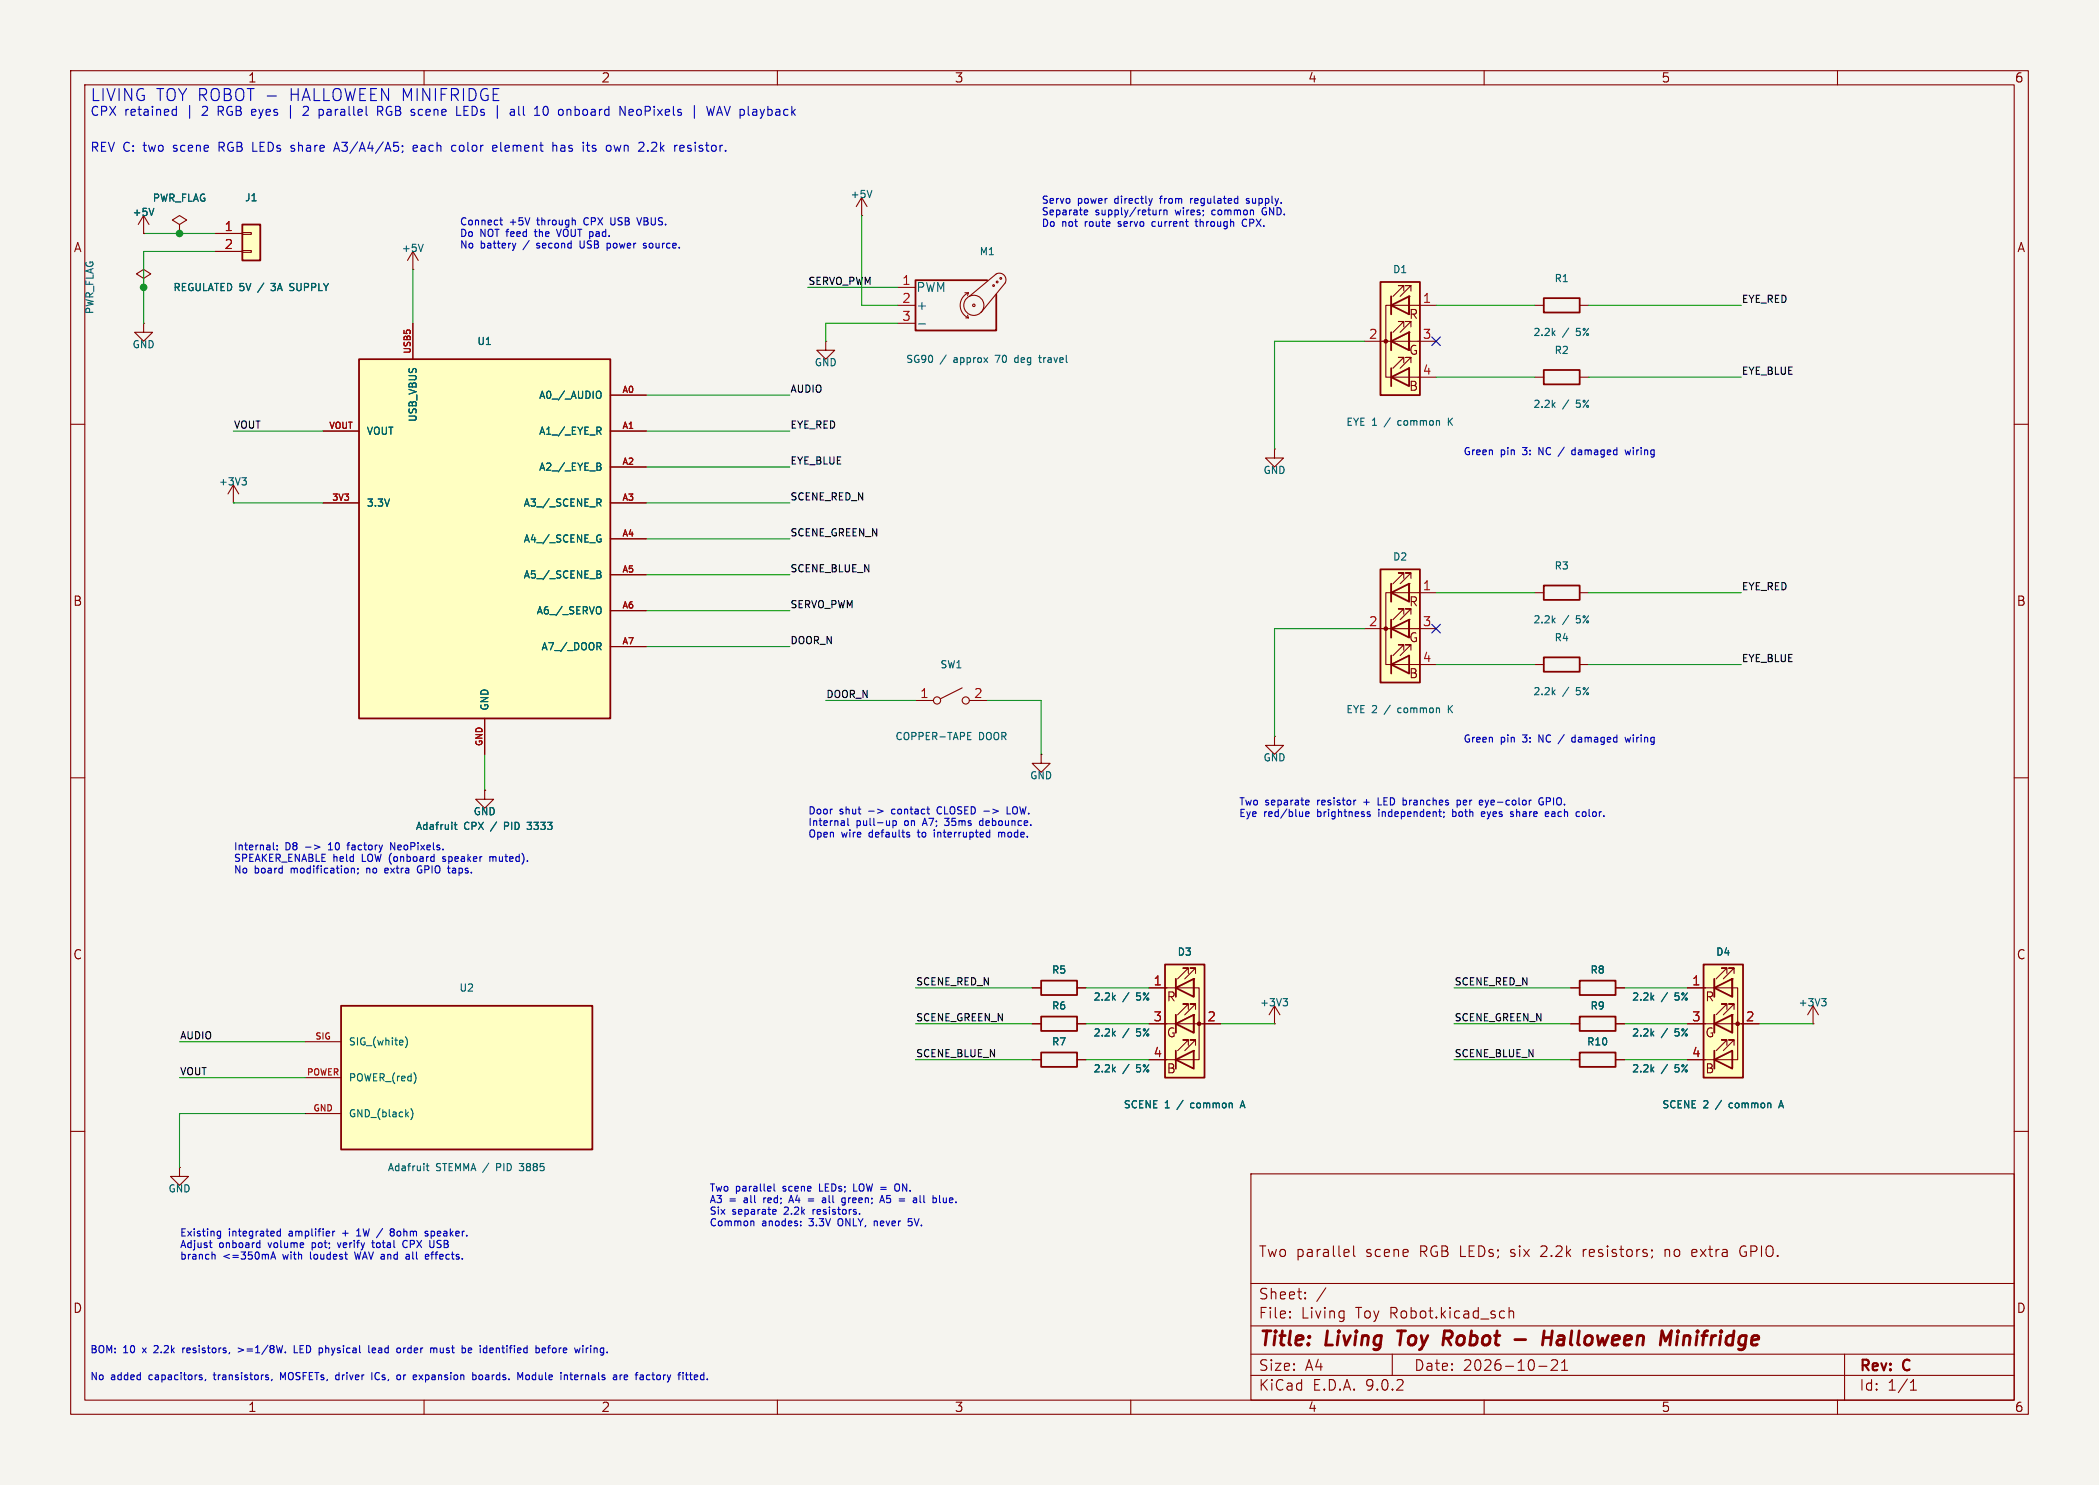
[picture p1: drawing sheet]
(kicad_sch (version 20250114) (generator "eeschema") (paper "A4") (title_block (title "Living Toy Robot - Halloween Minifridge") (date "2026-10-21") (rev "C") (comment 1 "Two parallel scene RGB LEDs; six 2.2k resistors; no extra GPIO."))
(lib_symbols
(symbol "Device:R"
  (pin_numbers (hide yes))
  (pin_names
   (offset 0))
  (exclude_from_sim no)
  (in_bom yes)
  (on_board yes)
  (property "Reference" "R" (at 2.032 0 90) (effects (font (size 1.27 1.27))))
  (property "Value" "R" (at 0 0 90) (effects (font (size 1.27 1.27))))
  (property "Footprint" "" (at -1.778 0 90) (effects (font (size 1.27 1.27)) (hide yes)))
  (property "Datasheet" "~" (at 0 0 0) (effects (font (size 1.27 1.27)) (hide yes)))
  (property "Description" "Resistor" (at 0 0 0) (effects (font (size 1.27 1.27)) (hide yes)))
  (symbol "R_0_1"
   (rectangle (start -1.016 -2.54) (end 1.016 2.54) (stroke (width 0.254) (type default)) (fill (type none))))
  (symbol "R_1_1"
   (pin passive line (at 0 3.81 270) (length 1.27) (name "~" (effects (font (size 1.27 1.27)))) (number "1" (effects (font (size 1.27 1.27)))))
   (pin passive line (at 0 -3.81 90) (length 1.27) (name "~" (effects (font (size 1.27 1.27)))) (number "2" (effects (font (size 1.27 1.27))))))
  (embedded_fonts no))
(symbol "Device:LED_RKGB"
  (pin_names
   (offset 0) (hide yes))
  (exclude_from_sim no)
  (in_bom yes)
  (on_board yes)
  (property "Reference" "D" (at 0 9.398 0) (effects (font (size 1.27 1.27))))
  (property "Value" "LED_RKGB" (at 0 -8.89 0) (effects (font (size 1.27 1.27))))
  (property "Footprint" "" (at 0 -1.27 0) (effects (font (size 1.27 1.27)) (hide yes)))
  (property "Datasheet" "~" (at 0 -1.27 0) (effects (font (size 1.27 1.27)) (hide yes)))
  (property "Description" "RGB LED, red/cathode/green/blue" (at 0 0 0) (effects (font (size 1.27 1.27)) (hide yes)))
  (symbol "LED_RKGB_0_0"
   (text "R" (at 1.905 3.81 0) (effects (font (size 1.27 1.27))))
   (text "G" (at 1.905 -1.27 0) (effects (font (size 1.27 1.27))))
   (text "B" (at 1.905 -6.35 0) (effects (font (size 1.27 1.27)))))
  (symbol "LED_RKGB_0_1"
   (circle (center -2.032 0) (radius 0.254) (stroke (width 0) (type default)) (fill (type outline)))
   (polyline (pts (xy -1.27 6.35) (xy -1.27 3.81)) (stroke (width 0.254) (type default)) (fill (type none)))
   (polyline (pts (xy -1.27 6.35) (xy -1.27 3.81) (xy -1.27 3.81)) (stroke (width 0) (type default)) (fill (type none)))
   (polyline (pts (xy -1.27 5.08) (xy 1.27 5.08)) (stroke (width 0) (type default)) (fill (type none)))
   (polyline (pts (xy -1.27 5.08) (xy -2.032 5.08) (xy -2.032 -5.08) (xy -1.016 -5.08)) (stroke (width 0) (type default)) (fill (type none)))
   (polyline (pts (xy -1.27 1.27) (xy -1.27 -1.27)) (stroke (width 0.254) (type default)) (fill (type none)))
   (polyline (pts (xy -1.27 1.27) (xy -1.27 -1.27) (xy -1.27 -1.27)) (stroke (width 0) (type default)) (fill (type none)))
   (polyline (pts (xy -1.27 0) (xy -2.54 0)) (stroke (width 0) (type default)) (fill (type none)))
   (polyline (pts (xy -1.27 -3.81) (xy -1.27 -6.35)) (stroke (width 0.254) (type default)) (fill (type none)))
   (polyline (pts (xy -1.27 -5.08) (xy 1.27 -5.08)) (stroke (width 0) (type default)) (fill (type none)))
   (polyline (pts (xy -1.016 6.35) (xy 0.508 7.874) (xy -0.254 7.874) (xy 0.508 7.874) (xy 0.508 7.112)) (stroke (width 0) (type default)) (fill (type none)))
   (polyline (pts (xy -1.016 1.27) (xy 0.508 2.794) (xy -0.254 2.794) (xy 0.508 2.794) (xy 0.508 2.032)) (stroke (width 0) (type default)) (fill (type none)))
   (polyline (pts (xy -1.016 -3.81) (xy 0.508 -2.286) (xy -0.254 -2.286) (xy 0.508 -2.286) (xy 0.508 -3.048)) (stroke (width 0) (type default)) (fill (type none)))
   (polyline (pts (xy 0 6.35) (xy 1.524 7.874) (xy 0.762 7.874) (xy 1.524 7.874) (xy 1.524 7.112)) (stroke (width 0) (type default)) (fill (type none)))
   (polyline (pts (xy 0 1.27) (xy 1.524 2.794) (xy 0.762 2.794) (xy 1.524 2.794) (xy 1.524 2.032)) (stroke (width 0) (type default)) (fill (type none)))
   (polyline (pts (xy 0 -3.81) (xy 1.524 -2.286) (xy 0.762 -2.286) (xy 1.524 -2.286) (xy 1.524 -3.048)) (stroke (width 0) (type default)) (fill (type none)))
   (polyline (pts (xy 1.27 6.35) (xy 1.27 3.81) (xy -1.27 5.08) (xy 1.27 6.35)) (stroke (width 0.254) (type default)) (fill (type none)))
   (rectangle (start 1.27 6.35) (end 1.27 6.35) (stroke (width 0) (type default)) (fill (type none)))
   (polyline (pts (xy 1.27 5.08) (xy 2.54 5.08)) (stroke (width 0) (type default)) (fill (type none)))
   (rectangle (start 1.27 3.81) (end 1.27 6.35) (stroke (width 0) (type default)) (fill (type none)))
   (polyline (pts (xy 1.27 1.27) (xy 1.27 -1.27) (xy -1.27 0) (xy 1.27 1.27)) (stroke (width 0.254) (type default)) (fill (type none)))
   (rectangle (start 1.27 1.27) (end 1.27 1.27) (stroke (width 0) (type default)) (fill (type none)))
   (polyline (pts (xy 1.27 0) (xy -1.27 0)) (stroke (width 0) (type default)) (fill (type none)))
   (polyline (pts (xy 1.27 0) (xy 2.54 0)) (stroke (width 0) (type default)) (fill (type none)))
   (rectangle (start 1.27 -1.27) (end 1.27 1.27) (stroke (width 0) (type default)) (fill (type none)))
   (polyline (pts (xy 1.27 -3.81) (xy 1.27 -6.35) (xy -1.27 -5.08) (xy 1.27 -3.81)) (stroke (width 0.254) (type default)) (fill (type none)))
   (polyline (pts (xy 1.27 -5.08) (xy 2.54 -5.08)) (stroke (width 0) (type default)) (fill (type none)))
   (rectangle (start 2.794 8.382) (end -2.794 -7.62) (stroke (width 0.254) (type default)) (fill (type background))))
  (symbol "LED_RKGB_1_1"
   (pin passive line (at -5.08 0 0) (length 2.54) (name "K" (effects (font (size 1.27 1.27)))) (number "2" (effects (font (size 1.27 1.27)))))
   (pin passive line (at 5.08 5.08 180) (length 2.54) (name "RA" (effects (font (size 1.27 1.27)))) (number "1" (effects (font (size 1.27 1.27)))))
   (pin passive line (at 5.08 0 180) (length 2.54) (name "GA" (effects (font (size 1.27 1.27)))) (number "3" (effects (font (size 1.27 1.27)))))
   (pin passive line (at 5.08 -5.08 180) (length 2.54) (name "BA" (effects (font (size 1.27 1.27)))) (number "4" (effects (font (size 1.27 1.27))))))
  (embedded_fonts no))
(symbol "Device:LED_RAGB"
  (pin_names
   (offset 0) (hide yes))
  (exclude_from_sim no)
  (in_bom yes)
  (on_board yes)
  (property "Reference" "D" (at 0 9.398 0) (effects (font (size 1.27 1.27))))
  (property "Value" "LED_RAGB" (at 0 -8.89 0) (effects (font (size 1.27 1.27))))
  (property "Footprint" "" (at 0 -1.27 0) (effects (font (size 1.27 1.27)) (hide yes)))
  (property "Datasheet" "~" (at 0 -1.27 0) (effects (font (size 1.27 1.27)) (hide yes)))
  (property "Description" "RGB LED, red/anode/green/blue" (at 0 0 0) (effects (font (size 1.27 1.27)) (hide yes)))
  (symbol "LED_RAGB_0_0"
   (text "R" (at -1.905 3.81 0) (effects (font (size 1.27 1.27))))
   (text "G" (at -1.905 -1.27 0) (effects (font (size 1.27 1.27))))
   (text "B" (at -1.905 -6.35 0) (effects (font (size 1.27 1.27)))))
  (symbol "LED_RAGB_0_1"
   (polyline (pts (xy -1.27 6.35) (xy -1.27 3.81)) (stroke (width 0.254) (type default)) (fill (type none)))
   (polyline (pts (xy -1.27 6.35) (xy -1.27 3.81) (xy -1.27 3.81)) (stroke (width 0) (type default)) (fill (type none)))
   (polyline (pts (xy -1.27 5.08) (xy -2.54 5.08)) (stroke (width 0) (type default)) (fill (type none)))
   (polyline (pts (xy -1.27 5.08) (xy 1.27 5.08)) (stroke (width 0) (type default)) (fill (type none)))
   (polyline (pts (xy -1.27 1.27) (xy -1.27 -1.27)) (stroke (width 0.254) (type default)) (fill (type none)))
   (polyline (pts (xy -1.27 1.27) (xy -1.27 -1.27) (xy -1.27 -1.27)) (stroke (width 0) (type default)) (fill (type none)))
   (polyline (pts (xy -1.27 0) (xy -2.54 0)) (stroke (width 0) (type default)) (fill (type none)))
   (polyline (pts (xy -1.27 -3.81) (xy -1.27 -6.35)) (stroke (width 0.254) (type default)) (fill (type none)))
   (polyline (pts (xy -1.27 -5.08) (xy -2.54 -5.08)) (stroke (width 0) (type default)) (fill (type none)))
   (polyline (pts (xy -1.27 -5.08) (xy 1.27 -5.08)) (stroke (width 0) (type default)) (fill (type none)))
   (polyline (pts (xy -1.016 6.35) (xy 0.508 7.874) (xy -0.254 7.874) (xy 0.508 7.874) (xy 0.508 7.112)) (stroke (width 0) (type default)) (fill (type none)))
   (polyline (pts (xy -1.016 1.27) (xy 0.508 2.794) (xy -0.254 2.794) (xy 0.508 2.794) (xy 0.508 2.032)) (stroke (width 0) (type default)) (fill (type none)))
   (polyline (pts (xy -1.016 -3.81) (xy 0.508 -2.286) (xy -0.254 -2.286) (xy 0.508 -2.286) (xy 0.508 -3.048)) (stroke (width 0) (type default)) (fill (type none)))
   (polyline (pts (xy 0 6.35) (xy 1.524 7.874) (xy 0.762 7.874) (xy 1.524 7.874) (xy 1.524 7.112)) (stroke (width 0) (type default)) (fill (type none)))
   (polyline (pts (xy 0 1.27) (xy 1.524 2.794) (xy 0.762 2.794) (xy 1.524 2.794) (xy 1.524 2.032)) (stroke (width 0) (type default)) (fill (type none)))
   (polyline (pts (xy 0 -3.81) (xy 1.524 -2.286) (xy 0.762 -2.286) (xy 1.524 -2.286) (xy 1.524 -3.048)) (stroke (width 0) (type default)) (fill (type none)))
   (polyline (pts (xy 1.27 6.35) (xy 1.27 3.81) (xy -1.27 5.08) (xy 1.27 6.35)) (stroke (width 0.254) (type default)) (fill (type none)))
   (rectangle (start 1.27 6.35) (end 1.27 6.35) (stroke (width 0) (type default)) (fill (type none)))
   (rectangle (start 1.27 3.81) (end 1.27 6.35) (stroke (width 0) (type default)) (fill (type none)))
   (polyline (pts (xy 1.27 1.27) (xy 1.27 -1.27) (xy -1.27 0) (xy 1.27 1.27)) (stroke (width 0.254) (type default)) (fill (type none)))
   (rectangle (start 1.27 1.27) (end 1.27 1.27) (stroke (width 0) (type default)) (fill (type none)))
   (polyline (pts (xy 1.27 0) (xy -1.27 0)) (stroke (width 0) (type default)) (fill (type none)))
   (polyline (pts (xy 1.27 0) (xy 2.54 0)) (stroke (width 0) (type default)) (fill (type none)))
   (rectangle (start 1.27 -1.27) (end 1.27 1.27) (stroke (width 0) (type default)) (fill (type none)))
   (polyline (pts (xy 1.27 -3.81) (xy 1.27 -6.35) (xy -1.27 -5.08) (xy 1.27 -3.81)) (stroke (width 0.254) (type default)) (fill (type none)))
   (polyline (pts (xy 1.27 -5.08) (xy 2.032 -5.08) (xy 2.032 5.08) (xy 1.27 5.08)) (stroke (width 0) (type default)) (fill (type none)))
   (circle (center 2.032 0) (radius 0.254) (stroke (width 0) (type default)) (fill (type outline)))
   (rectangle (start 2.794 8.382) (end -2.794 -7.62) (stroke (width 0.254) (type default)) (fill (type background))))
  (symbol "LED_RAGB_1_1"
   (pin passive line (at -5.08 5.08 0) (length 2.54) (name "RK" (effects (font (size 1.27 1.27)))) (number "1" (effects (font (size 1.27 1.27)))))
   (pin passive line (at -5.08 0 0) (length 2.54) (name "GK" (effects (font (size 1.27 1.27)))) (number "3" (effects (font (size 1.27 1.27)))))
   (pin passive line (at -5.08 -5.08 0) (length 2.54) (name "BK" (effects (font (size 1.27 1.27)))) (number "4" (effects (font (size 1.27 1.27)))))
   (pin passive line (at 5.08 0 180) (length 2.54) (name "A" (effects (font (size 1.27 1.27)))) (number "2" (effects (font (size 1.27 1.27))))))
  (embedded_fonts no))
(symbol "Motor:Motor_Servo"
  (pin_names
   (offset 0.0254))
  (exclude_from_sim no)
  (in_bom yes)
  (on_board yes)
  (property "Reference" "M" (at -5.08 4.445 0) (effects (font (size 1.27 1.27)) (justify left)))
  (property "Value" "Motor_Servo" (at -5.08 -4.064 0) (effects (font (size 1.27 1.27)) (justify left top)))
  (property "Footprint" "" (at 0 -4.826 0) (effects (font (size 1.27 1.27)) (hide yes)))
  (property "Datasheet" "http://forums.parallax.com/uploads/attachments/46831/74481.png" (at 0 -4.826 0) (effects (font (size 1.27 1.27)) (hide yes)))
  (property "Description" "Servo Motor (Futaba, HiTec, JR connector)" (at 0 0 0) (effects (font (size 1.27 1.27)) (hide yes)))
  (symbol "Motor_Servo_0_1"
   (polyline (pts (xy 2.413 1.778) (xy 1.905 1.778)) (stroke (width 0) (type default)) (fill (type none)))
   (polyline (pts (xy 2.413 1.778) (xy 2.286 1.397)) (stroke (width 0) (type default)) (fill (type none)))
   (polyline (pts (xy 2.413 -1.778) (xy 2.032 -1.778)) (stroke (width 0) (type default)) (fill (type none)))
   (polyline (pts (xy 2.413 -1.778) (xy 2.286 -1.397)) (stroke (width 0) (type default)) (fill (type none)))
   (arc (start 2.413 -1.778) (mid 1.2406 0) (end 2.413 1.778) (stroke (width 0) (type default)) (fill (type none)))
   (circle (center 3.175 0) (radius 0.1778) (stroke (width 0) (type default)) (fill (type none)))
   (circle (center 3.175 0) (radius 1.4224) (stroke (width 0) (type default)) (fill (type none)))
   (polyline (pts (xy 5.08 3.556) (xy -5.08 3.556) (xy -5.08 -3.556) (xy 6.35 -3.556) (xy 6.35 1.524)) (stroke (width 0.254) (type default)) (fill (type none)))
   (circle (center 5.969 2.794) (radius 0.127) (stroke (width 0) (type default)) (fill (type none)))
   (polyline (pts (xy 6.35 4.445) (xy 2.54 1.27)) (stroke (width 0) (type default)) (fill (type none)))
   (circle (center 6.477 3.302) (radius 0.127) (stroke (width 0) (type default)) (fill (type none)))
   (arc (start 6.35 4.445) (mid 7.4487 4.2737) (end 7.62 3.175) (stroke (width 0) (type default)) (fill (type none)))
   (circle (center 6.985 3.81) (radius 0.127) (stroke (width 0) (type default)) (fill (type none)))
   (polyline (pts (xy 7.62 3.175) (xy 4.191 -1.016)) (stroke (width 0) (type default)) (fill (type none))))
  (symbol "Motor_Servo_1_1"
   (pin passive line (at -7.62 2.54 0) (length 2.54) (name "PWM" (effects (font (size 1.27 1.27)))) (number "1" (effects (font (size 1.27 1.27)))))
   (pin passive line (at -7.62 0 0) (length 2.54) (name "+" (effects (font (size 1.27 1.27)))) (number "2" (effects (font (size 1.27 1.27)))))
   (pin passive line (at -7.62 -2.54 0) (length 2.54) (name "-" (effects (font (size 1.27 1.27)))) (number "3" (effects (font (size 1.27 1.27))))))
  (embedded_fonts no))
(symbol "Switch:SW_SPST"
  (pin_names
   (offset 0) (hide yes))
  (exclude_from_sim no)
  (in_bom yes)
  (on_board yes)
  (property "Reference" "SW" (at 0 3.175 0) (effects (font (size 1.27 1.27))))
  (property "Value" "SW_SPST" (at 0 -2.54 0) (effects (font (size 1.27 1.27))))
  (property "Footprint" "" (at 0 0 0) (effects (font (size 1.27 1.27)) (hide yes)))
  (property "Datasheet" "~" (at 0 0 0) (effects (font (size 1.27 1.27)) (hide yes)))
  (property "Description" "Single Pole Single Throw (SPST) switch" (at 0 0 0) (effects (font (size 1.27 1.27)) (hide yes)))
  (symbol "SW_SPST_0_0"
   (circle (center -2.032 0) (radius 0.508) (stroke (width 0) (type default)) (fill (type none)))
   (polyline (pts (xy -1.524 0.254) (xy 1.524 1.778)) (stroke (width 0) (type default)) (fill (type none)))
   (circle (center 2.032 0) (radius 0.508) (stroke (width 0) (type default)) (fill (type none))))
  (symbol "SW_SPST_1_1"
   (pin passive line (at -5.08 0 0) (length 2.54) (name "A" (effects (font (size 1.27 1.27)))) (number "1" (effects (font (size 1.27 1.27)))))
   (pin passive line (at 5.08 0 180) (length 2.54) (name "B" (effects (font (size 1.27 1.27)))) (number "2" (effects (font (size 1.27 1.27))))))
  (embedded_fonts no))
(symbol "power:GND"
  (power)
  (pin_numbers (hide yes))
  (pin_names
   (offset 0) (hide yes))
  (exclude_from_sim no)
  (in_bom yes)
  (on_board yes)
  (property "Reference" "#PWR" (at 0 -6.35 0) (effects (font (size 1.27 1.27)) (hide yes)))
  (property "Value" "GND" (at 0 -3.81 0) (effects (font (size 1.27 1.27))))
  (property "Footprint" "" (at 0 0 0) (effects (font (size 1.27 1.27)) (hide yes)))
  (property "Datasheet" "" (at 0 0 0) (effects (font (size 1.27 1.27)) (hide yes)))
  (property "Description" "Power symbol creates a global label with name \"GND\" , ground" (at 0 0 0) (effects (font (size 1.27 1.27)) (hide yes)))
  (symbol "GND_0_1"
   (polyline (pts (xy 0 0) (xy 0 -1.27) (xy 1.27 -1.27) (xy 0 -2.54) (xy -1.27 -1.27) (xy 0 -1.27)) (stroke (width 0) (type default)) (fill (type none))))
  (symbol "GND_1_1"
   (pin power_in line (at 0 0 270) (length 0) (name "~" (effects (font (size 1.27 1.27)))) (number "1" (effects (font (size 1.27 1.27))))))
  (embedded_fonts no))
(symbol "power:+3V3"
  (power)
  (pin_numbers (hide yes))
  (pin_names
   (offset 0) (hide yes))
  (exclude_from_sim no)
  (in_bom yes)
  (on_board yes)
  (property "Reference" "#PWR" (at 0 -3.81 0) (effects (font (size 1.27 1.27)) (hide yes)))
  (property "Value" "+3V3" (at 0 3.556 0) (effects (font (size 1.27 1.27))))
  (property "Footprint" "" (at 0 0 0) (effects (font (size 1.27 1.27)) (hide yes)))
  (property "Datasheet" "" (at 0 0 0) (effects (font (size 1.27 1.27)) (hide yes)))
  (property "Description" "Power symbol creates a global label with name \"+3V3\"" (at 0 0 0) (effects (font (size 1.27 1.27)) (hide yes)))
  (symbol "+3V3_0_1"
   (polyline (pts (xy -0.762 1.27) (xy 0 2.54)) (stroke (width 0) (type default)) (fill (type none)))
   (polyline (pts (xy 0 2.54) (xy 0.762 1.27)) (stroke (width 0) (type default)) (fill (type none)))
   (polyline (pts (xy 0 0) (xy 0 2.54)) (stroke (width 0) (type default)) (fill (type none))))
  (symbol "+3V3_1_1"
   (pin power_in line (at 0 0 90) (length 0) (name "~" (effects (font (size 1.27 1.27)))) (number "1" (effects (font (size 1.27 1.27))))))
  (embedded_fonts no))
(symbol "power:+5V"
  (power)
  (pin_numbers (hide yes))
  (pin_names
   (offset 0) (hide yes))
  (exclude_from_sim no)
  (in_bom yes)
  (on_board yes)
  (property "Reference" "#PWR" (at 0 -3.81 0) (effects (font (size 1.27 1.27)) (hide yes)))
  (property "Value" "+5V" (at 0 3.556 0) (effects (font (size 1.27 1.27))))
  (property "Footprint" "" (at 0 0 0) (effects (font (size 1.27 1.27)) (hide yes)))
  (property "Datasheet" "" (at 0 0 0) (effects (font (size 1.27 1.27)) (hide yes)))
  (property "Description" "Power symbol creates a global label with name \"+5V\"" (at 0 0 0) (effects (font (size 1.27 1.27)) (hide yes)))
  (symbol "+5V_0_1"
   (polyline (pts (xy -0.762 1.27) (xy 0 2.54)) (stroke (width 0) (type default)) (fill (type none)))
   (polyline (pts (xy 0 2.54) (xy 0.762 1.27)) (stroke (width 0) (type default)) (fill (type none)))
   (polyline (pts (xy 0 0) (xy 0 2.54)) (stroke (width 0) (type default)) (fill (type none))))
  (symbol "+5V_1_1"
   (pin power_in line (at 0 0 90) (length 0) (name "~" (effects (font (size 1.27 1.27)))) (number "1" (effects (font (size 1.27 1.27))))))
  (embedded_fonts no))
(symbol "power:PWR_FLAG"
  (power)
  (pin_numbers (hide yes))
  (pin_names
   (offset 0) (hide yes))
  (exclude_from_sim no)
  (in_bom yes)
  (on_board yes)
  (property "Reference" "#FLG" (at 0 1.905 0) (effects (font (size 1.27 1.27)) (hide yes)))
  (property "Value" "PWR_FLAG" (at 0 3.81 0) (effects (font (size 1.27 1.27))))
  (property "Footprint" "" (at 0 0 0) (effects (font (size 1.27 1.27)) (hide yes)))
  (property "Datasheet" "~" (at 0 0 0) (effects (font (size 1.27 1.27)) (hide yes)))
  (property "Description" "Special symbol for telling ERC where power comes from" (at 0 0 0) (effects (font (size 1.27 1.27)) (hide yes)))
  (symbol "PWR_FLAG_0_0"
   (pin power_out line (at 0 0 90) (length 0) (name "~" (effects (font (size 1.27 1.27)))) (number "1" (effects (font (size 1.27 1.27))))))
  (symbol "PWR_FLAG_0_1"
   (polyline (pts (xy 0 0) (xy 0 1.27) (xy -1.016 1.905) (xy 0 2.54) (xy 1.016 1.905) (xy 0 1.27)) (stroke (width 0) (type default)) (fill (type none))))
  (embedded_fonts no))
(symbol "Connector_Generic:Conn_01x02"
  (pin_names
   (offset 1.016) (hide yes))
  (exclude_from_sim no)
  (in_bom yes)
  (on_board yes)
  (property "Reference" "J" (at 0 2.54 0) (effects (font (size 1.27 1.27))))
  (property "Value" "Conn_01x02" (at 0 -5.08 0) (effects (font (size 1.27 1.27))))
  (property "Footprint" "" (at 0 0 0) (effects (font (size 1.27 1.27)) (hide yes)))
  (property "Datasheet" "~" (at 0 0 0) (effects (font (size 1.27 1.27)) (hide yes)))
  (property "Description" "Generic connector, single row, 01x02, script generated (kicad-library-utils/schlib/autogen/connector/)" (at 0 0 0) (effects (font (size 1.27 1.27)) (hide yes)))
  (symbol "Conn_01x02_1_1"
   (rectangle (start -1.27 1.27) (end 1.27 -3.81) (stroke (width 0.254) (type default)) (fill (type background)))
   (rectangle (start -1.27 0.127) (end 0 -0.127) (stroke (width 0.1524) (type default)) (fill (type none)))
   (rectangle (start -1.27 -2.413) (end 0 -2.667) (stroke (width 0.1524) (type default)) (fill (type none)))
   (pin passive line (at -5.08 0 0) (length 3.81) (name "Pin_1" (effects (font (size 1.27 1.27)))) (number "1" (effects (font (size 1.27 1.27)))))
   (pin passive line (at -5.08 -2.54 0) (length 3.81) (name "Pin_2" (effects (font (size 1.27 1.27)))) (number "2" (effects (font (size 1.27 1.27))))))
  (embedded_fonts no))
(symbol "LivingToyRobot:Circuit_Playground_Express" (pin_names (offset 1.016)) (in_bom yes) (on_board yes)
(property "Reference" "U" (at 0 28.4 0) (effects (font (size 1.27 1.27))))
(property "Value" "Circuit_Playground_Express" (at 0 -28.4 0) (effects (font (size 1.27 1.27))))
(symbol "Circuit_Playground_Express_0_1" (rectangle (start -17.78 25.4) (end 17.78 -25.4) (stroke (width 0.254) (type default)) (fill (type background))))
(symbol "Circuit_Playground_Express_1_1"
(pin power_in line (at -10.16 30.48 270) (length 5.08) (name "USB VBUS" (effects (font (size 1.016 1.016)))) (number "USB5" (effects (font (size 0.889 0.889)))))
(pin power_out line (at -22.86 5.08 0) (length 5.08) (name "3.3V" (effects (font (size 1.016 1.016)))) (number "3V3" (effects (font (size 0.889 0.889)))))
(pin power_out line (at -22.86 15.24 0) (length 5.08) (name "VOUT" (effects (font (size 1.016 1.016)))) (number "VOUT" (effects (font (size 0.889 0.889)))))
(pin power_in line (at 0 -30.48 90) (length 5.08) (name "GND" (effects (font (size 1.016 1.016)))) (number "GND" (effects (font (size 0.889 0.889)))))
(pin output line (at 22.86 20.32 180) (length 5.08) (name "A0 / AUDIO" (effects (font (size 1.016 1.016)))) (number "A0" (effects (font (size 0.889 0.889)))))
(pin output line (at 22.86 15.24 180) (length 5.08) (name "A1 / EYE_R" (effects (font (size 1.016 1.016)))) (number "A1" (effects (font (size 0.889 0.889)))))
(pin output line (at 22.86 10.16 180) (length 5.08) (name "A2 / EYE_B" (effects (font (size 1.016 1.016)))) (number "A2" (effects (font (size 0.889 0.889)))))
(pin output line (at 22.86 5.08 180) (length 5.08) (name "A3 / SCENE_R" (effects (font (size 1.016 1.016)))) (number "A3" (effects (font (size 0.889 0.889)))))
(pin output line (at 22.86 0.0 180) (length 5.08) (name "A4 / SCENE_G" (effects (font (size 1.016 1.016)))) (number "A4" (effects (font (size 0.889 0.889)))))
(pin output line (at 22.86 -5.079999999999998 180) (length 5.08) (name "A5 / SCENE_B" (effects (font (size 1.016 1.016)))) (number "A5" (effects (font (size 0.889 0.889)))))
(pin output line (at 22.86 -10.16 180) (length 5.08) (name "A6 / SERVO" (effects (font (size 1.016 1.016)))) (number "A6" (effects (font (size 0.889 0.889)))))
(pin input line (at 22.86 -15.240000000000002 180) (length 5.08) (name "A7 / DOOR" (effects (font (size 1.016 1.016)))) (number "A7" (effects (font (size 0.889 0.889)))))))
(symbol "LivingToyRobot:STEMMA_Speaker_PID3885" (pin_names (offset 1.016)) (in_bom yes) (on_board yes)
(property "Reference" "U" (at 0 13.16 0) (effects (font (size 1.27 1.27))))
(property "Value" "STEMMA_Speaker_PID3885" (at 0 -13.16 0) (effects (font (size 1.27 1.27))))
(symbol "STEMMA_Speaker_PID3885_0_1" (rectangle (start -17.78 10.16) (end 17.78 -10.16) (stroke (width 0.254) (type default)) (fill (type background))))
(symbol "STEMMA_Speaker_PID3885_1_1"
(pin input line (at -22.86 5.08 0) (length 5.08) (name "SIG (white)" (effects (font (size 1.016 1.016)))) (number "SIG" (effects (font (size 0.889 0.889)))))
(pin power_in line (at -22.86 0 0) (length 5.08) (name "POWER (red)" (effects (font (size 1.016 1.016)))) (number "POWER" (effects (font (size 0.889 0.889)))))
(pin power_in line (at -22.86 -5.08 0) (length 5.08) (name "GND (black)" (effects (font (size 1.016 1.016)))) (number "GND" (effects (font (size 0.889 0.889))))))))
(text "LIVING TOY ROBOT - HALLOWEEN MINIFRIDGE" (at 12.7 12.7 0) (effects (font (size 1.7 1.7)) (justify left top)))
(text "CPX retained | 2 RGB eyes | 2 parallel RGB scene LEDs | all 10 onboard NeoPixels | WAV playback" (at 12.7 15.24 0) (effects (font (size 1.27 1.27)) (justify left top)))
(text "REV C: two scene RGB LEDs share A3/A4/A5; each color element has its own 2.2k resistor." (at 12.7 20.32 0) (effects (font (size 1.27 1.27)) (justify left top)))
(symbol (lib_id "Connector_Generic:Conn_01x02") (at 35.56 33.02 0) (unit 1) (in_bom yes) (on_board yes) (dnp no)(property "Reference" "J1" (at 35.56 27.94 0) (effects (font (size 1.016 1.016))))(property "Value" "REGULATED 5V / 3A SUPPLY" (at 35.56 40.64 0) (effects (font (size 1.016 1.016))))(pin "1")(pin "2"))
(wire (pts (xy 30.48 33.02) (xy 25.4 33.02)) (stroke (width 0) (type default)))
(wire (pts (xy 25.4 33.02) (xy 20.32 33.02)) (stroke (width 0) (type default)))
(symbol (lib_id "power:+5V") (at 20.32 33.02 0) (unit 1) (in_bom no) (on_board yes) (dnp no)(property "Reference" "#PWR001" (at 20.32 33.02 0) (effects (font (size 1.016 1.016)) hide))(property "Value" "+5V" (at 20.32 30.020000000000003 0) (effects (font (size 1.016 1.016))))(pin "1"))
(symbol (lib_id "power:PWR_FLAG") (at 25.4 33.02 0) (unit 1) (in_bom no) (on_board yes) (dnp no)(property "Reference" "#FLG01" (at 25.4 33.02 0) (effects (font (size 1.016 1.016)) hide))(property "Value" "PWR_FLAG" (at 25.4 28.0 0) (effects (font (size 1.016 1.016))))(pin "1"))
(junction (at 25.4 33.02) (diameter 0) (color 0 0 0 0))
(wire (pts (xy 30.48 35.56) (xy 20.32 35.56)) (stroke (width 0) (type default)))
(wire (pts (xy 20.32 35.56) (xy 20.32 40.64)) (stroke (width 0) (type default)))
(wire (pts (xy 20.32 40.64) (xy 20.32 45.72)) (stroke (width 0) (type default)))
(symbol (lib_id "power:GND") (at 20.32 45.72 0) (unit 1) (in_bom no) (on_board yes) (dnp no)(property "Reference" "#PWR002" (at 20.32 45.72 0) (effects (font (size 1.016 1.016)) hide))(property "Value" "GND" (at 20.32 48.72 0) (effects (font (size 1.016 1.016))))(pin "1"))
(symbol (lib_id "power:PWR_FLAG") (at 20.32 40.64 0) (unit 1) (in_bom no) (on_board yes) (dnp no)(property "Reference" "#FLG02" (at 20.32 40.64 0) (effects (font (size 1.016 1.016)) hide))(property "Value" "PWR_FLAG" (at 12.7 40.64 90) (effects (font (size 1.016 1.016))))(pin "1"))
(junction (at 20.32 40.64) (diameter 0) (color 0 0 0 0))
(symbol (lib_id "LivingToyRobot:Circuit_Playground_Express") (at 68.58 76.2 0) (unit 1) (in_bom yes) (on_board yes) (dnp no)(property "Reference" "U1" (at 68.58 48.26 0) (effects (font (size 1.016 1.016))))(property "Value" "Adafruit CPX / PID 3333" (at 68.58 116.84 0) (effects (font (size 1.016 1.016))))(pin "USB5")(pin "3V3")(pin "VOUT")(pin "GND")(pin "A0")(pin "A1")(pin "A2")(pin "A3")(pin "A4")(pin "A5")(pin "A6")(pin "A7"))
(wire (pts (xy 58.42 45.72) (xy 58.42 38.1)) (stroke (width 0) (type default)))
(symbol (lib_id "power:+5V") (at 58.42 38.1 0) (unit 1) (in_bom no) (on_board yes) (dnp no)(property "Reference" "#PWR003" (at 58.42 38.1 0) (effects (font (size 1.016 1.016)) hide))(property "Value" "+5V" (at 58.42 35.1 0) (effects (font (size 1.016 1.016))))(pin "1"))
(text "Connect +5V through CPX USB VBUS.\nDo NOT feed the VOUT pad.\nNo battery / second USB power source." (at 65 31 0) (effects (font (size 1.016 1.016)) (justify left top)))
(wire (pts (xy 45.72 60.96) (xy 33.02 60.96)) (stroke (width 0) (type default)))
(label "VOUT" (at 33.02 60.96 0) (effects (font (size 1.016 1.016)) (justify left bottom)))
(wire (pts (xy 45.72 71.12) (xy 33.02 71.12)) (stroke (width 0) (type default)))
(symbol (lib_id "power:+3V3") (at 33.02 71.12 0) (unit 1) (in_bom no) (on_board yes) (dnp no)(property "Reference" "#PWR004" (at 33.02 71.12 0) (effects (font (size 1.016 1.016)) hide))(property "Value" "+3V3" (at 33.02 68.12 0) (effects (font (size 1.016 1.016))))(pin "1"))
(wire (pts (xy 68.58 106.68) (xy 68.58 111.76)) (stroke (width 0) (type default)))
(symbol (lib_id "power:GND") (at 68.58 111.76 0) (unit 1) (in_bom no) (on_board yes) (dnp no)(property "Reference" "#PWR005" (at 68.58 111.76 0) (effects (font (size 1.016 1.016)) hide))(property "Value" "GND" (at 68.58 114.76 0) (effects (font (size 1.016 1.016))))(pin "1"))
(wire (pts (xy 91.44 55.88) (xy 111.76 55.88)) (stroke (width 0) (type default)))
(label "AUDIO" (at 111.76 55.88 180) (effects (font (size 1.016 1.016)) (justify left bottom)))
(wire (pts (xy 91.44 60.96) (xy 111.76 60.96)) (stroke (width 0) (type default)))
(label "EYE_RED" (at 111.76 60.96 180) (effects (font (size 1.016 1.016)) (justify left bottom)))
(wire (pts (xy 91.44 66.04) (xy 111.76 66.04)) (stroke (width 0) (type default)))
(label "EYE_BLUE" (at 111.76 66.04 180) (effects (font (size 1.016 1.016)) (justify left bottom)))
(wire (pts (xy 91.44 71.12) (xy 111.76 71.12)) (stroke (width 0) (type default)))
(label "SCENE_RED_N" (at 111.76 71.12 180) (effects (font (size 1.016 1.016)) (justify left bottom)))
(wire (pts (xy 91.44 76.2) (xy 111.76 76.2)) (stroke (width 0) (type default)))
(label "SCENE_GREEN_N" (at 111.76 76.2 180) (effects (font (size 1.016 1.016)) (justify left bottom)))
(wire (pts (xy 91.44 81.28) (xy 111.76 81.28)) (stroke (width 0) (type default)))
(label "SCENE_BLUE_N" (at 111.76 81.28 180) (effects (font (size 1.016 1.016)) (justify left bottom)))
(wire (pts (xy 91.44 86.36) (xy 111.76 86.36)) (stroke (width 0) (type default)))
(label "SERVO_PWM" (at 111.76 86.36 180) (effects (font (size 1.016 1.016)) (justify left bottom)))
(wire (pts (xy 91.44 91.44) (xy 111.76 91.44)) (stroke (width 0) (type default)))
(label "DOOR_N" (at 111.76 91.44 180) (effects (font (size 1.016 1.016)) (justify left bottom)))
(text "Internal: D8 -> 10 factory NeoPixels.\nSPEAKER_ENABLE held LOW (onboard speaker muted).\nNo board modification; no extra GPIO taps." (at 33.02 119.38 0) (effects (font (size 1.016 1.016)) (justify left top)))
(symbol (lib_id "Device:LED_RKGB") (at 198.12 48.26 0) (unit 1) (in_bom yes) (on_board yes) (dnp no)(property "Reference" "D1" (at 198.12 38.099999999999994 0) (effects (font (size 1.016 1.016))))(property "Value" "EYE 1 / common K" (at 198.12 59.69 0) (effects (font (size 1.016 1.016))))(pin "2")(pin "1")(pin "3")(pin "4"))
(wire (pts (xy 193.04 48.26) (xy 180.34 48.26)) (stroke (width 0) (type default)))
(wire (pts (xy 180.34 48.26) (xy 180.34 63.5)) (stroke (width 0) (type default)))
(symbol (lib_id "power:GND") (at 180.34 63.5 0) (unit 1) (in_bom no) (on_board yes) (dnp no)(property "Reference" "#PWR006" (at 180.34 63.5 0) (effects (font (size 1.016 1.016)) hide))(property "Value" "GND" (at 180.34 66.5 0) (effects (font (size 1.016 1.016))))(pin "1"))
(no_connect (at 203.2 48.26))
(symbol (lib_id "Device:R") (at 220.98 43.18 90) (unit 1) (in_bom yes) (on_board yes) (dnp no)(property "Reference" "R1" (at 220.98 39.37 90) (effects (font (size 1.016 1.016))))(property "Value" "2.2k / 5%" (at 220.98 46.99 90) (effects (font (size 1.016 1.016))))(pin "1")(pin "2"))
(wire (pts (xy 203.2 43.18) (xy 217.17 43.18)) (stroke (width 0) (type default)))
(wire (pts (xy 224.79 43.18) (xy 246.38 43.18)) (stroke (width 0) (type default)))
(label "EYE_RED" (at 246.38 43.18 180) (effects (font (size 1.016 1.016)) (justify left bottom)))
(symbol (lib_id "Device:R") (at 220.98 53.339999999999996 90) (unit 1) (in_bom yes) (on_board yes) (dnp no)(property "Reference" "R2" (at 220.98 49.529999999999994 90) (effects (font (size 1.016 1.016))))(property "Value" "2.2k / 5%" (at 220.98 57.15 90) (effects (font (size 1.016 1.016))))(pin "1")(pin "2"))
(wire (pts (xy 203.2 53.339999999999996) (xy 217.17 53.339999999999996)) (stroke (width 0) (type default)))
(wire (pts (xy 224.79 53.339999999999996) (xy 246.38 53.339999999999996)) (stroke (width 0) (type default)))
(label "EYE_BLUE" (at 246.38 53.339999999999996 180) (effects (font (size 1.016 1.016)) (justify left bottom)))
(text "Green pin 3: NC / damaged wiring" (at 207.01 63.5 0) (effects (font (size 1.016 1.016)) (justify left top)))
(symbol (lib_id "Device:LED_RKGB") (at 198.12 88.9 0) (unit 1) (in_bom yes) (on_board yes) (dnp no)(property "Reference" "D2" (at 198.12 78.74000000000001 0) (effects (font (size 1.016 1.016))))(property "Value" "EYE 2 / common K" (at 198.12 100.33000000000001 0) (effects (font (size 1.016 1.016))))(pin "2")(pin "1")(pin "3")(pin "4"))
(wire (pts (xy 193.04 88.9) (xy 180.34 88.9)) (stroke (width 0) (type default)))
(wire (pts (xy 180.34 88.9) (xy 180.34 104.14)) (stroke (width 0) (type default)))
(symbol (lib_id "power:GND") (at 180.34 104.14 0) (unit 1) (in_bom no) (on_board yes) (dnp no)(property "Reference" "#PWR007" (at 180.34 104.14 0) (effects (font (size 1.016 1.016)) hide))(property "Value" "GND" (at 180.34 107.14 0) (effects (font (size 1.016 1.016))))(pin "1"))
(no_connect (at 203.2 88.9))
(symbol (lib_id "Device:R") (at 220.98 83.82000000000001 90) (unit 1) (in_bom yes) (on_board yes) (dnp no)(property "Reference" "R3" (at 220.98 80.01 90) (effects (font (size 1.016 1.016))))(property "Value" "2.2k / 5%" (at 220.98 87.63000000000001 90) (effects (font (size 1.016 1.016))))(pin "1")(pin "2"))
(wire (pts (xy 203.2 83.82000000000001) (xy 217.17 83.82000000000001)) (stroke (width 0) (type default)))
(wire (pts (xy 224.79 83.82000000000001) (xy 246.38 83.82000000000001)) (stroke (width 0) (type default)))
(label "EYE_RED" (at 246.38 83.82000000000001 180) (effects (font (size 1.016 1.016)) (justify left bottom)))
(symbol (lib_id "Device:R") (at 220.98 93.98 90) (unit 1) (in_bom yes) (on_board yes) (dnp no)(property "Reference" "R4" (at 220.98 90.17 90) (effects (font (size 1.016 1.016))))(property "Value" "2.2k / 5%" (at 220.98 97.79 90) (effects (font (size 1.016 1.016))))(pin "1")(pin "2"))
(wire (pts (xy 203.2 93.98) (xy 217.17 93.98)) (stroke (width 0) (type default)))
(wire (pts (xy 224.79 93.98) (xy 246.38 93.98)) (stroke (width 0) (type default)))
(label "EYE_BLUE" (at 246.38 93.98 180) (effects (font (size 1.016 1.016)) (justify left bottom)))
(text "Green pin 3: NC / damaged wiring" (at 207.01 104.14 0) (effects (font (size 1.016 1.016)) (justify left top)))
(text "Two separate resistor + LED branches per eye-color GPIO.\nEye red/blue brightness independent; both eyes share each color." (at 175.26 113.03 0) (effects (font (size 1.016 1.016)) (justify left top)))
(symbol (lib_id "Device:LED_RAGB") (at 167.64 144.78 0) (unit 1) (in_bom yes) (on_board yes) (dnp no)(property "Reference" "D3" (at 167.64 134.62 0) (effects (font (size 1.016 1.016))))(property "Value" "SCENE 1 / common A" (at 167.64 156.21 0) (effects (font (size 1.016 1.016))))(pin "1")(pin "3")(pin "4")(pin "2"))
(wire (pts (xy 172.72 144.78) (xy 180.34 144.78)) (stroke (width 0) (type default)))
(symbol (lib_id "power:+3V3") (at 180.34 144.78 0) (unit 1) (in_bom no) (on_board yes) (dnp no)(property "Reference" "#PWR008" (at 180.34 144.78 0) (effects (font (size 1.016 1.016)) hide))(property "Value" "+3V3" (at 180.34 141.78 0) (effects (font (size 1.016 1.016))))(pin "1"))
(symbol (lib_id "Device:R") (at 149.86 139.7 90) (unit 1) (in_bom yes) (on_board yes) (dnp no)(property "Reference" "R5" (at 149.86 137.16 90) (effects (font (size 1.016 1.016))))(property "Value" "2.2k / 5%" (at 158.75 140.97 90) (effects (font (size 1.016 1.016))))(pin "1")(pin "2"))
(wire (pts (xy 153.67 139.7) (xy 162.56 139.7)) (stroke (width 0) (type default)))
(wire (pts (xy 146.05 139.7) (xy 129.54 139.7)) (stroke (width 0) (type default)))
(label "SCENE_RED_N" (at 129.54 139.7 0) (effects (font (size 1.016 1.016)) (justify left bottom)))
(symbol (lib_id "Device:R") (at 149.86 144.78 90) (unit 1) (in_bom yes) (on_board yes) (dnp no)(property "Reference" "R6" (at 149.86 142.24 90) (effects (font (size 1.016 1.016))))(property "Value" "2.2k / 5%" (at 158.75 146.05 90) (effects (font (size 1.016 1.016))))(pin "1")(pin "2"))
(wire (pts (xy 153.67 144.78) (xy 162.56 144.78)) (stroke (width 0) (type default)))
(wire (pts (xy 146.05 144.78) (xy 129.54 144.78)) (stroke (width 0) (type default)))
(label "SCENE_GREEN_N" (at 129.54 144.78 0) (effects (font (size 1.016 1.016)) (justify left bottom)))
(symbol (lib_id "Device:R") (at 149.86 149.86 90) (unit 1) (in_bom yes) (on_board yes) (dnp no)(property "Reference" "R7" (at 149.86 147.32000000000002 90) (effects (font (size 1.016 1.016))))(property "Value" "2.2k / 5%" (at 158.75 151.13000000000002 90) (effects (font (size 1.016 1.016))))(pin "1")(pin "2"))
(wire (pts (xy 153.67 149.86) (xy 162.56 149.86)) (stroke (width 0) (type default)))
(wire (pts (xy 146.05 149.86) (xy 129.54 149.86)) (stroke (width 0) (type default)))
(label "SCENE_BLUE_N" (at 129.54 149.86 0) (effects (font (size 1.016 1.016)) (justify left bottom)))
(symbol (lib_id "Device:LED_RAGB") (at 243.84 144.78 0) (unit 1) (in_bom yes) (on_board yes) (dnp no)(property "Reference" "D4" (at 243.84 134.62 0) (effects (font (size 1.016 1.016))))(property "Value" "SCENE 2 / common A" (at 243.84 156.21 0) (effects (font (size 1.016 1.016))))(pin "1")(pin "3")(pin "4")(pin "2"))
(wire (pts (xy 248.92 144.78) (xy 256.54 144.78)) (stroke (width 0) (type default)))
(symbol (lib_id "power:+3V3") (at 256.54 144.78 0) (unit 1) (in_bom no) (on_board yes) (dnp no)(property "Reference" "#PWR009" (at 256.54 144.78 0) (effects (font (size 1.016 1.016)) hide))(property "Value" "+3V3" (at 256.54 141.78 0) (effects (font (size 1.016 1.016))))(pin "1"))
(symbol (lib_id "Device:R") (at 226.06 139.7 90) (unit 1) (in_bom yes) (on_board yes) (dnp no)(property "Reference" "R8" (at 226.06 137.16 90) (effects (font (size 1.016 1.016))))(property "Value" "2.2k / 5%" (at 234.95 140.97 90) (effects (font (size 1.016 1.016))))(pin "1")(pin "2"))
(wire (pts (xy 229.87 139.7) (xy 238.76 139.7)) (stroke (width 0) (type default)))
(wire (pts (xy 222.25 139.7) (xy 205.74 139.7)) (stroke (width 0) (type default)))
(label "SCENE_RED_N" (at 205.74 139.7 0) (effects (font (size 1.016 1.016)) (justify left bottom)))
(symbol (lib_id "Device:R") (at 226.06 144.78 90) (unit 1) (in_bom yes) (on_board yes) (dnp no)(property "Reference" "R9" (at 226.06 142.24 90) (effects (font (size 1.016 1.016))))(property "Value" "2.2k / 5%" (at 234.95 146.05 90) (effects (font (size 1.016 1.016))))(pin "1")(pin "2"))
(wire (pts (xy 229.87 144.78) (xy 238.76 144.78)) (stroke (width 0) (type default)))
(wire (pts (xy 222.25 144.78) (xy 205.74 144.78)) (stroke (width 0) (type default)))
(label "SCENE_GREEN_N" (at 205.74 144.78 0) (effects (font (size 1.016 1.016)) (justify left bottom)))
(symbol (lib_id "Device:R") (at 226.06 149.86 90) (unit 1) (in_bom yes) (on_board yes) (dnp no)(property "Reference" "R10" (at 226.06 147.32000000000002 90) (effects (font (size 1.016 1.016))))(property "Value" "2.2k / 5%" (at 234.95 151.13000000000002 90) (effects (font (size 1.016 1.016))))(pin "1")(pin "2"))
(wire (pts (xy 229.87 149.86) (xy 238.76 149.86)) (stroke (width 0) (type default)))
(wire (pts (xy 222.25 149.86) (xy 205.74 149.86)) (stroke (width 0) (type default)))
(label "SCENE_BLUE_N" (at 205.74 149.86 0) (effects (font (size 1.016 1.016)) (justify left bottom)))
(text "Two parallel scene LEDs; LOW = ON.\nA3 = all red; A4 = all green; A5 = all blue.\nSix separate 2.2k resistors.\nCommon anodes: 3.3V ONLY, never 5V." (at 100.33 167.64 0) (effects (font (size 1.016 1.016)) (justify left top)))
(symbol (lib_id "LivingToyRobot:STEMMA_Speaker_PID3885") (at 66.04 152.4 0) (unit 1) (in_bom yes) (on_board yes) (dnp no)(property "Reference" "U2" (at 66.04 139.7 0) (effects (font (size 1.016 1.016))))(property "Value" "Adafruit STEMMA / PID 3885" (at 66.04 165.1 0) (effects (font (size 1.016 1.016))))(pin "SIG")(pin "POWER")(pin "GND"))
(wire (pts (xy 43.18 147.32) (xy 25.4 147.32)) (stroke (width 0) (type default)))
(label "AUDIO" (at 25.4 147.32 0) (effects (font (size 1.016 1.016)) (justify left bottom)))
(wire (pts (xy 43.18 152.4) (xy 25.4 152.4)) (stroke (width 0) (type default)))
(label "VOUT" (at 25.4 152.4 0) (effects (font (size 1.016 1.016)) (justify left bottom)))
(wire (pts (xy 43.18 157.48) (xy 25.4 157.48)) (stroke (width 0) (type default)))
(wire (pts (xy 25.4 157.48) (xy 25.4 165.1)) (stroke (width 0) (type default)))
(symbol (lib_id "power:GND") (at 25.4 165.1 0) (unit 1) (in_bom no) (on_board yes) (dnp no)(property "Reference" "#PWR010" (at 25.4 165.1 0) (effects (font (size 1.016 1.016)) hide))(property "Value" "GND" (at 25.4 168.1 0) (effects (font (size 1.016 1.016))))(pin "1"))
(text "Existing integrated amplifier + 1W / 8ohm speaker.\nAdjust onboard volume pot; verify total CPX USB\nbranch <=350mA with loudest WAV and all effects." (at 25.4 173.99 0) (effects (font (size 1.016 1.016)) (justify left top)))
(symbol (lib_id "Motor:Motor_Servo") (at 134.62 43.18 0) (unit 1) (in_bom yes) (on_board yes) (dnp no)(property "Reference" "M1" (at 139.7 35.56 0) (effects (font (size 1.016 1.016))))(property "Value" "SG90 / approx 70 deg travel" (at 139.7 50.8 0) (effects (font (size 1.016 1.016))))(pin "1")(pin "2")(pin "3"))
(wire (pts (xy 127 40.64) (xy 114.3 40.64)) (stroke (width 0) (type default)))
(label "SERVO_PWM" (at 114.3 40.64 0) (effects (font (size 1.016 1.016)) (justify left bottom)))
(wire (pts (xy 127 43.18) (xy 121.92 43.18)) (stroke (width 0) (type default)))
(wire (pts (xy 121.92 43.18) (xy 121.92 30.48)) (stroke (width 0) (type default)))
(symbol (lib_id "power:+5V") (at 121.92 30.48 0) (unit 1) (in_bom no) (on_board yes) (dnp no)(property "Reference" "#PWR011" (at 121.92 30.48 0) (effects (font (size 1.016 1.016)) hide))(property "Value" "+5V" (at 121.92 27.48 0) (effects (font (size 1.016 1.016))))(pin "1"))
(wire (pts (xy 127 45.72) (xy 116.84 45.72)) (stroke (width 0) (type default)))
(wire (pts (xy 116.84 45.72) (xy 116.84 48.26)) (stroke (width 0) (type default)))
(symbol (lib_id "power:GND") (at 116.84 48.26 0) (unit 1) (in_bom no) (on_board yes) (dnp no)(property "Reference" "#PWR012" (at 116.84 48.26 0) (effects (font (size 1.016 1.016)) hide))(property "Value" "GND" (at 116.84 51.26 0) (effects (font (size 1.016 1.016))))(pin "1"))
(text "Servo power directly from regulated supply.\nSeparate supply/return wires; common GND.\nDo not route servo current through CPX." (at 147.32 27.94 0) (effects (font (size 1.016 1.016)) (justify left top)))
(symbol (lib_id "Switch:SW_SPST") (at 134.62 99.06 0) (unit 1) (in_bom yes) (on_board yes) (dnp no)(property "Reference" "SW1" (at 134.62 93.98 0) (effects (font (size 1.016 1.016))))(property "Value" "COPPER-TAPE DOOR" (at 134.62 104.14 0) (effects (font (size 1.016 1.016))))(pin "1")(pin "2"))
(wire (pts (xy 129.54 99.06) (xy 116.84 99.06)) (stroke (width 0) (type default)))
(label "DOOR_N" (at 116.84 99.06 0) (effects (font (size 1.016 1.016)) (justify left bottom)))
(wire (pts (xy 139.7 99.06) (xy 147.32 99.06)) (stroke (width 0) (type default)))
(wire (pts (xy 147.32 99.06) (xy 147.32 106.68)) (stroke (width 0) (type default)))
(symbol (lib_id "power:GND") (at 147.32 106.68 0) (unit 1) (in_bom no) (on_board yes) (dnp no)(property "Reference" "#PWR013" (at 147.32 106.68 0) (effects (font (size 1.016 1.016)) hide))(property "Value" "GND" (at 147.32 109.68 0) (effects (font (size 1.016 1.016))))(pin "1"))
(text "Door shut -> contact CLOSED -> LOW.\nInternal pull-up on A7; 35ms debounce.\nOpen wire defaults to interrupted mode." (at 114.3 114.3 0) (effects (font (size 1.016 1.016)) (justify left top)))
(text "BOM: 10 x 2.2k resistors, >=1/8W. LED physical lead order must be identified before wiring." (at 12.7 190.5 0) (effects (font (size 1.016 1.016)) (justify left top)))
(text "No added capacitors, transistors, MOSFETs, driver ICs, or expansion boards. Module internals are factory fitted." (at 12.7 194.31 0) (effects (font (size 1.016 1.016)) (justify left top)))
(embedded_fonts no))
